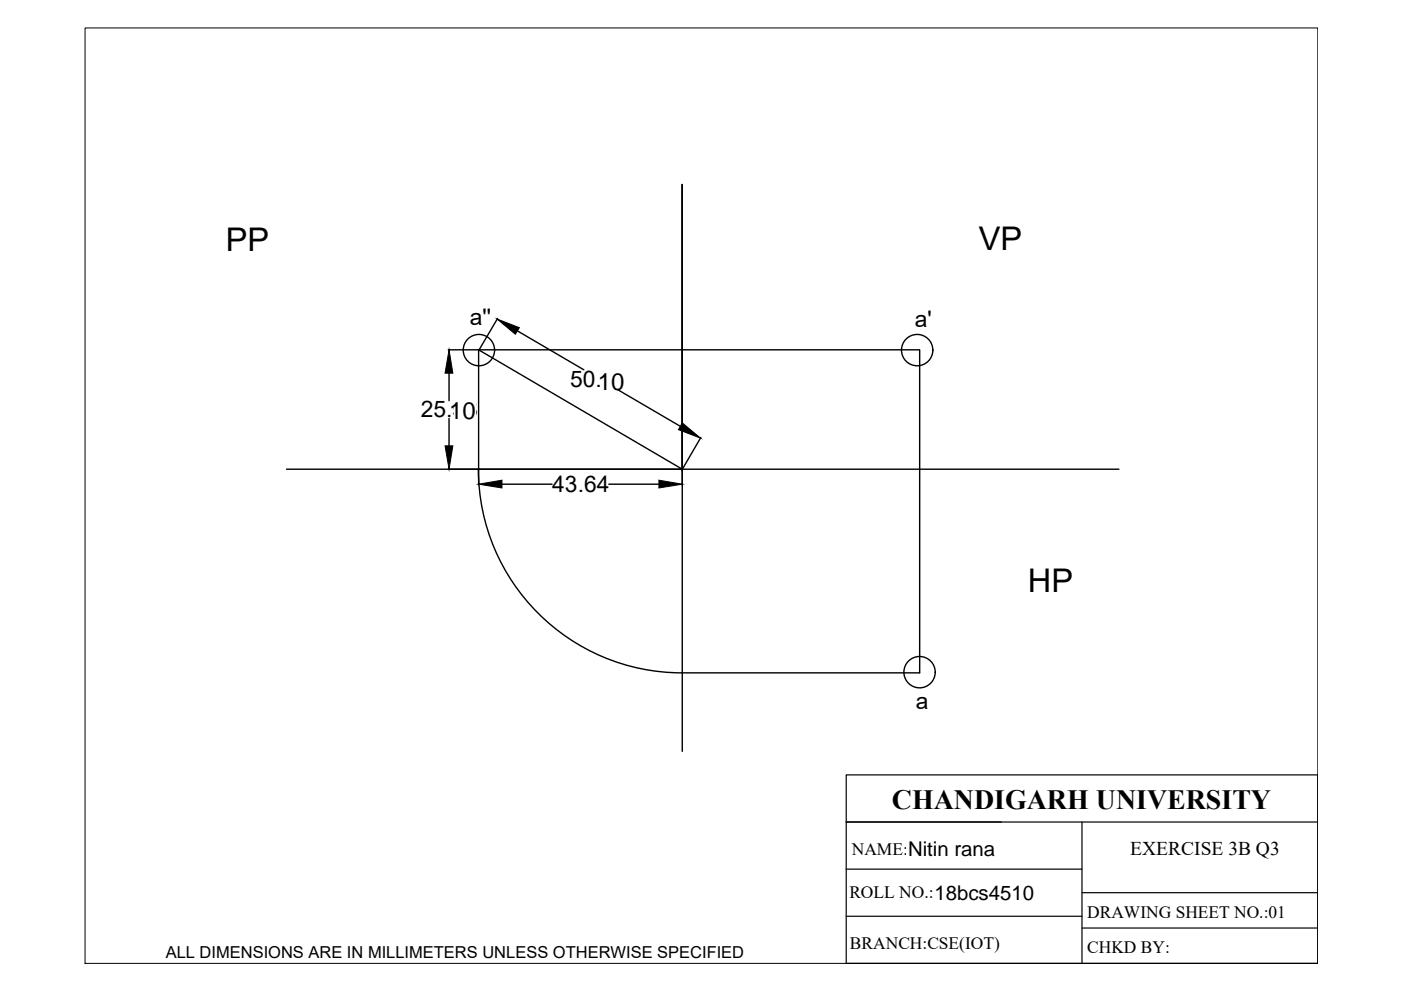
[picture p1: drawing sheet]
<svg xmlns="http://www.w3.org/2000/svg" width="297mm" height="210mm" viewBox="0 0 297 210" stroke-linecap="round" stroke-linejoin="round" font-family="sans-serif">
<!-- layer: thick continuous -->
<g fill="none" stroke="#000" stroke-width=".3">
<path d="M95 74.2h6.4M95.2 79.1v5.9M101.5 74.2l43.2 25.3h-43.2zM101.5 74.2h93.5v68.5h-50.4a43.2 43.2 0 0 1-43.2-43.2M105.5 67.5l-3.9 6.7M109.7 70.1l14.1 8.3M60.7 99.5h176.5M95.2 88.7v5.8M101.5 99.5v3.3M130.1 82.1l14.1 8.3M144.7 99.8v-60.7v120.2M144.7 99.5v3.3"/>
<path d="M148.6 92.8l-3.9 6.6M106.4 102.7h10.7M129.1 102.7h10.6"/>
<circle cx="101.5" cy="74.2" r="3.3"/>
<circle cx="194.5" cy="74.2" r="3.3"/>
<circle cx="195" cy="142.5" r="3.3"/>
</g>
<path d="M95.2 74.2l.8 4.9h-1.6zM105.4 67.6l4.7 1.9-.8 1.4zM94.4 94.5h1.6l-.8 5zM144.7 89.7l3.8 3.2-4.7-1.8zM101.5 102.7l4.9-.9v1.7zM139.7 101.8l5 .9-5 .8z" fill="#000" stroke="#000" stroke-width=".21"/>
<path d="M18 5.9h261.4v198.4h-261.4z" fill="none" stroke="#000" stroke-width=".21"/>
<!-- layer: 0 -->
<path d="M179.4 164.3h100v40h-100zM179.4 174.3h100M229.4 174.3v30M179.4 194.3h50M179.4 184.3h50M229.4 189.3h50M229.4 196.8h50" fill="none" stroke="#000" stroke-width=".25"/>
<g fill="#fff">
<path d="M128 78.3h5.4v3.6h-5.4z"/>
<path d="M127.3 78.6h.7v5.3h-.7z"/>
<path d="M129 81.4h5.1v.5h-5.1z"/>
<path d="M127.3 81.9h7.3v.5h-7.3z"/>
<path d="M96.3 84.7h3.8v4.3h-3.8z"/>
<path d="M99.6 84.7h1.2v4h-1.2z"/>
<path d="M192.3 177.9h23.3v4.1h-23.3z"/>
<path d="M198.1 187.3h18.8v4.3h-18.8z"/>
</g>
<g font-size="6.9">
<text x="47.9" y="53.3">PP</text>
<text x="207.5" y="53.1">VP</text>
<text x="217.9" y="125.4">HP</text>
</g>
<text font-size="5.9" x="189.1" y="171.5">CHANDIGARH UNIVERSITY</text>
<g font-size="5.1">
<text x="126.7" y="82.6">10</text>
<text x="95.3" y="88.7">10</text>
</g>
<g font-size="4.8">
<text x="99.6" y="68.9">a''</text>
<text x="193.9" y="69.4">a'</text>
<text x="120.9" y="82">50.58</text>
<text x="89.2" y="88.5">25.58</text>
<text x="117.1" y="104.4">43.64</text>
<text x="194.1" y="150.2">a</text>
</g>
<g font-size="4.3">
<text x="192.5" y="181.5">Nitin rana</text>
<text x="198.1" y="190.9">18bcs4510</text>
</g>
<text font-size="4.1" x="239.6" y="181.3">EXERCISE 3B Q3</text>
<g font-size="3.7">
<text x="180.6" y="181.3">NAME:GAURAV L</text>
<text x="180.1" y="190.5">ROLL NO.:18BCS4558</text>
<text x="230.5" y="194.7">DRAWING SHEET NO.:01</text>
<text x="180.2" y="201.2">BRANCH:CSE(IOT)</text>
<text x="230.5" y="202.1">CHKD BY:</text>
</g>
<text font-size="3.5" x="35.1" y="203.2">ALL DIMENSIONS ARE IN MILLIMETERS UNLESS OTHERWISE SPECIFIED</text>
</svg>
